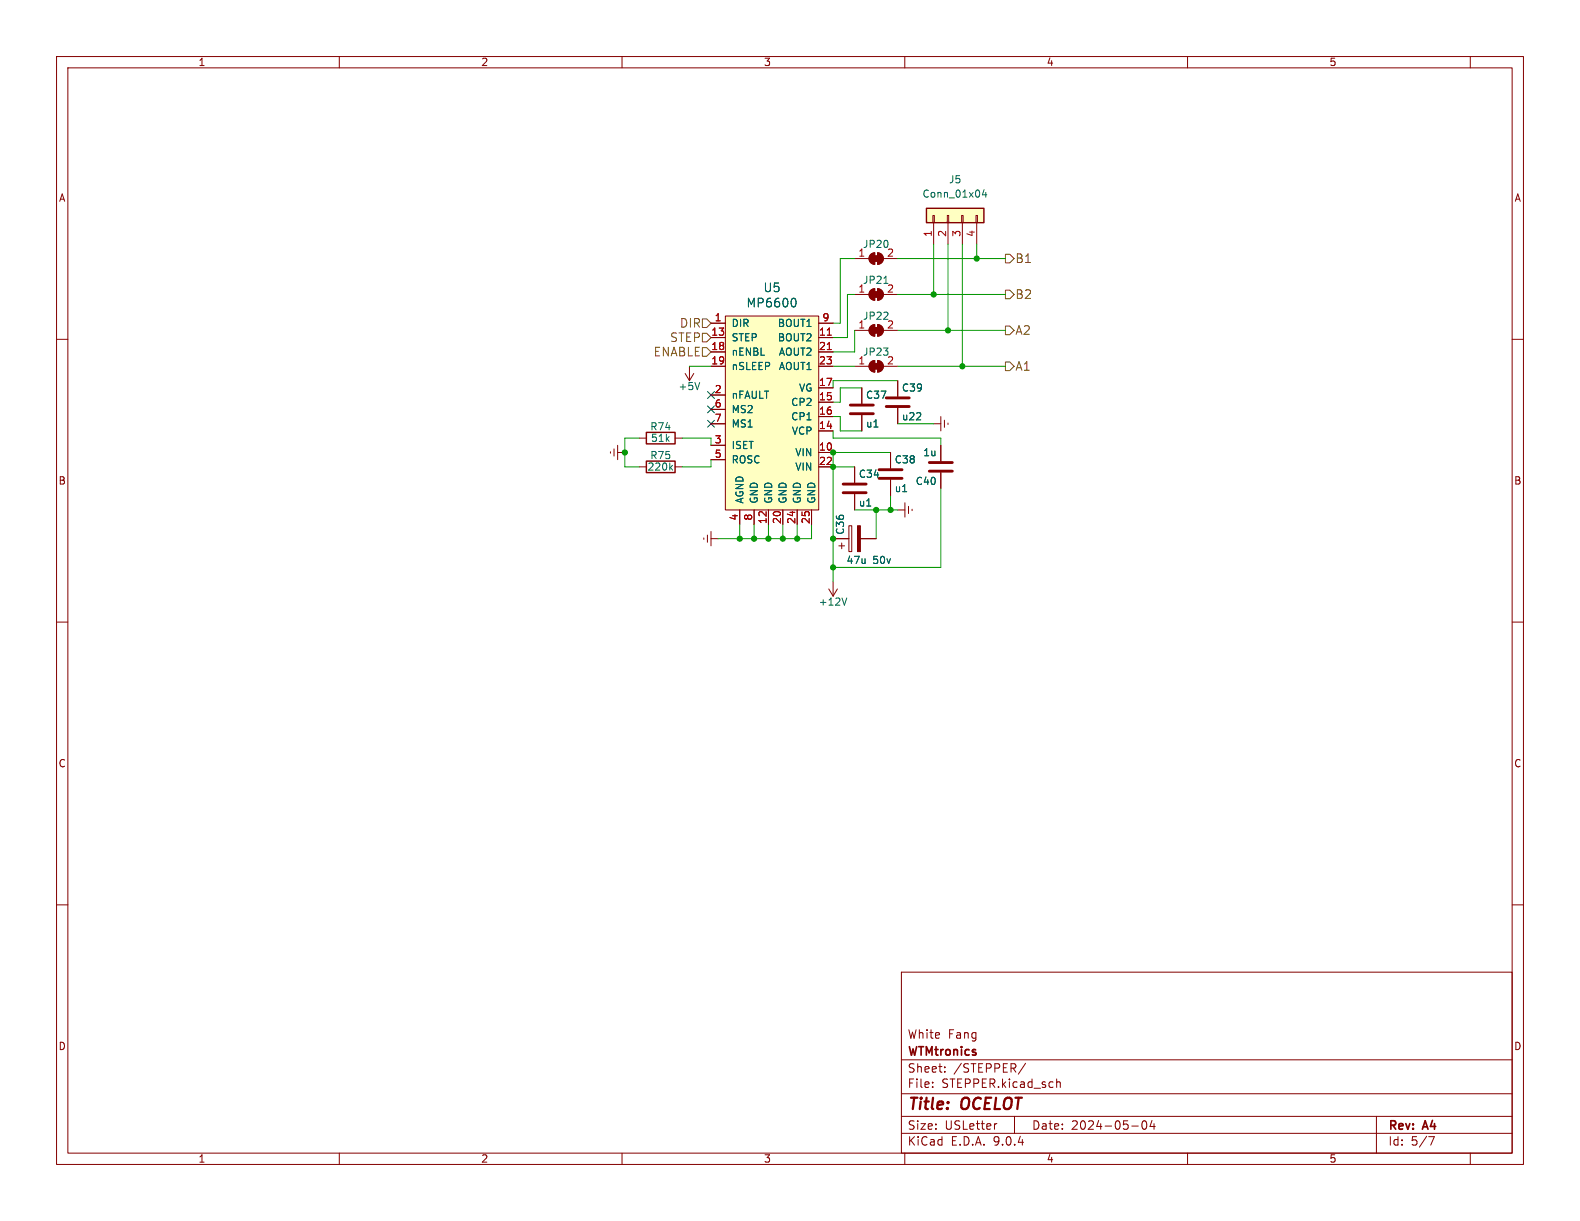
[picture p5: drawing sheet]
(kicad_sch
 (version 20250114)
 (generator "eeschema")
 (generator_version "9.0")
 (paper "USLetter")
 (title_block
  (title "OCELOT")
  (date "2024-05-04")
  (rev "A4")
  (company "WTMtronics")
  (comment 1 "White Fang"))
 (lib_symbols
  (symbol "Connector_Generic:Conn_01x04"
   (pin_names
    (offset 1.016) (hide yes)) (exclude_from_sim no) (in_bom yes) (on_board yes)
   (property "Reference" "J" (at 0 5.08 0) (effects (font (size 1.27 1.27))))
   (property "Value" "Conn_01x04" (at 0 -7.62 0) (effects (font (size 1.27 1.27))))
   (property "Footprint" "" (at 0 0 0) (effects (font (size 1.27 1.27)) (hide yes)))
   (property "Datasheet" "~" (at 0 0 0) (effects (font (size 1.27 1.27)) (hide yes)))
   (property "Description" "Generic connector, single row, 01x04, script generated (kicad-library-utils/schlib/autogen/connector/)" (at 0 0 0) (effects (font (size 1.27 1.27)) (hide yes)))
   (symbol "Conn_01x04_1_1"
    (rectangle (start -1.27 3.81) (end 1.27 -6.35) (stroke (width 0.254) (type default)) (fill (type background)))
    (rectangle (start -1.27 2.667) (end 0 2.413) (stroke (width 0.1524) (type default)) (fill (type none)))
    (rectangle (start -1.27 0.127) (end 0 -0.127) (stroke (width 0.1524) (type default)) (fill (type none)))
    (rectangle (start -1.27 -2.413) (end 0 -2.667) (stroke (width 0.1524) (type default)) (fill (type none)))
    (rectangle (start -1.27 -4.953) (end 0 -5.207) (stroke (width 0.1524) (type default)) (fill (type none)))
    (pin passive line (at -5.08 2.54 0) (length 3.81) (name "Pin_1" (effects (font (size 1.27 1.27)))) (number "1" (effects (font (size 1.27 1.27)))))
    (pin passive line (at -5.08 0 0) (length 3.81) (name "Pin_2" (effects (font (size 1.27 1.27)))) (number "2" (effects (font (size 1.27 1.27)))))
    (pin passive line (at -5.08 -2.54 0) (length 3.81) (name "Pin_3" (effects (font (size 1.27 1.27)))) (number "3" (effects (font (size 1.27 1.27)))))
    (pin passive line (at -5.08 -5.08 0) (length 3.81) (name "Pin_4" (effects (font (size 1.27 1.27)))) (number "4" (effects (font (size 1.27 1.27))))))
   (embedded_fonts no))
  (symbol "Device:C"
   (pin_numbers (hide yes))
   (pin_names
    (offset 0.254)) (exclude_from_sim no) (in_bom yes) (on_board yes)
   (property "Reference" "C" (at 0.635 2.54 0) (effects (font (size 1.27 1.27)) (justify left)))
   (property "Value" "C" (at 0.635 -2.54 0) (effects (font (size 1.27 1.27)) (justify left)))
   (property "Footprint" "" (at 0.9652 -3.81 0) (effects (font (size 1.27 1.27)) (hide yes)))
   (property "Datasheet" "~" (at 0 0 0) (effects (font (size 1.27 1.27)) (hide yes)))
   (property "Description" "Unpolarized capacitor" (at 0 0 0) (effects (font (size 1.27 1.27)) (hide yes)))
   (symbol "C_0_1"
    (polyline (pts (xy -2.032 0.762) (xy 2.032 0.762)) (stroke (width 0.508) (type default)) (fill (type none)))
    (polyline (pts (xy -2.032 -0.762) (xy 2.032 -0.762)) (stroke (width 0.508) (type default)) (fill (type none))))
   (symbol "C_1_1"
    (pin passive line (at 0 3.81 270) (length 2.794) (name "~" (effects (font (size 1.27 1.27)))) (number "1" (effects (font (size 1.27 1.27)))))
    (pin passive line (at 0 -3.81 90) (length 2.794) (name "~" (effects (font (size 1.27 1.27)))) (number "2" (effects (font (size 1.27 1.27))))))
   (embedded_fonts no))
  (symbol "Device:CP"
   (pin_numbers (hide yes))
   (pin_names
    (offset 0.254)) (exclude_from_sim no) (in_bom yes) (on_board yes)
   (property "Reference" "C" (at 0.635 2.54 0) (effects (font (size 1.27 1.27)) (justify left)))
   (property "Value" "Device_CP" (at 0.635 -2.54 0) (effects (font (size 1.27 1.27)) (justify left)))
   (property "Footprint" "" (at 0.9652 -3.81 0) (effects (font (size 1.27 1.27)) (hide yes)))
   (property "Datasheet" "" (at 0 0 0) (effects (font (size 1.27 1.27)) (hide yes)))
   (property "Description" "" (at 0 0 0) (effects (font (size 1.27 1.27)) (hide yes)))
   (symbol "CP_0_1"
    (rectangle (start -2.286 0.508) (end 2.286 1.016) (stroke (width 0) (type default)) (fill (type none)))
    (polyline (pts (xy -1.778 2.286) (xy -0.762 2.286)) (stroke (width 0) (type default)) (fill (type none)))
    (polyline (pts (xy -1.27 2.794) (xy -1.27 1.778)) (stroke (width 0) (type default)) (fill (type none)))
    (rectangle (start 2.286 -0.508) (end -2.286 -1.016) (stroke (width 0) (type default)) (fill (type outline))))
   (symbol "CP_1_1"
    (pin passive line (at 0 3.81 270) (length 2.794) (name "~" (effects (font (size 1.27 1.27)))) (number "1" (effects (font (size 1.27 1.27)))))
    (pin passive line (at 0 -3.81 90) (length 2.794) (name "~" (effects (font (size 1.27 1.27)))) (number "2" (effects (font (size 1.27 1.27))))))
   (embedded_fonts no))
  (symbol "Device:R"
   (pin_numbers (hide yes))
   (pin_names
    (offset 0)) (exclude_from_sim no) (in_bom yes) (on_board yes)
   (property "Reference" "R" (at 2.032 0 90) (effects (font (size 1.27 1.27))))
   (property "Value" "R" (at 0 0 90) (effects (font (size 1.27 1.27))))
   (property "Footprint" "" (at -1.778 0 90) (effects (font (size 1.27 1.27)) (hide yes)))
   (property "Datasheet" "~" (at 0 0 0) (effects (font (size 1.27 1.27)) (hide yes)))
   (property "Description" "Resistor" (at 0 0 0) (effects (font (size 1.27 1.27)) (hide yes)))
   (symbol "R_0_1"
    (rectangle (start -1.016 -2.54) (end 1.016 2.54) (stroke (width 0.254) (type default)) (fill (type none))))
   (symbol "R_1_1"
    (pin passive line (at 0 3.81 270) (length 1.27) (name "~" (effects (font (size 1.27 1.27)))) (number "1" (effects (font (size 1.27 1.27)))))
    (pin passive line (at 0 -3.81 90) (length 1.27) (name "~" (effects (font (size 1.27 1.27)))) (number "2" (effects (font (size 1.27 1.27))))))
   (embedded_fonts no))
  (symbol "IC_Automotive:MP6600"
   (pin_names
    (offset 1.016)) (exclude_from_sim no) (in_bom yes) (on_board yes)
   (property "Reference" "U" (at 5.08 7.62 0) (effects (font (size 1.524 1.524))))
   (property "Value" "IC_Automotive_MP6600" (at -2.54 7.62 0) (effects (font (size 1.524 1.524))))
   (property "Footprint" "Package_DFN_QFN:QFN-24-1EP_4x4mm_P0.5mm_EP2.7x2.7mm_ThermalVias" (at 5.08 7.62 0) (effects (font (size 1.524 1.524)) (hide yes)))
   (property "Datasheet" "" (at 5.08 7.62 0) (effects (font (size 1.524 1.524)) (hide yes)))
   (property "Description" "" (at 0 0 0) (effects (font (size 1.27 1.27)) (hide yes)))
   (symbol "MP6600_0_1"
    (rectangle (start -7.62 6.35) (end 8.89 -27.94) (stroke (width 0) (type default)) (fill (type background))))
   (symbol "MP6600_1_1"
    (pin input line (at -10.16 5.08 0) (length 2.54) (name "DIR" (effects (font (size 1.27 1.27)))) (number "1" (effects (font (size 1.27 1.27)))))
    (pin input line (at -10.16 2.54 0) (length 2.54) (name "STEP" (effects (font (size 1.27 1.27)))) (number "13" (effects (font (size 1.27 1.27)))))
    (pin input line (at -10.16 0 0) (length 2.54) (name "nENBL" (effects (font (size 1.27 1.27)))) (number "18" (effects (font (size 1.27 1.27)))))
    (pin input line (at -10.16 -2.54 0) (length 2.54) (name "nSLEEP" (effects (font (size 1.27 1.27)))) (number "19" (effects (font (size 1.27 1.27)))))
    (pin output line (at -10.16 -7.62 0) (length 2.54) (name "nFAULT" (effects (font (size 1.27 1.27)))) (number "2" (effects (font (size 1.27 1.27)))))
    (pin input line (at -10.16 -10.16 0) (length 2.54) (name "MS2" (effects (font (size 1.27 1.27)))) (number "6" (effects (font (size 1.27 1.27)))))
    (pin input line (at -10.16 -12.7 0) (length 2.54) (name "MS1" (effects (font (size 1.27 1.27)))) (number "7" (effects (font (size 1.27 1.27)))))
    (pin input line (at -10.16 -16.51 0) (length 2.54) (name "ISET" (effects (font (size 1.27 1.27)))) (number "3" (effects (font (size 1.27 1.27)))))
    (pin input line (at -10.16 -19.05 0) (length 2.54) (name "ROSC" (effects (font (size 1.27 1.27)))) (number "5" (effects (font (size 1.27 1.27)))))
    (pin power_in line (at -5.08 -30.48 90) (length 2.54) (name "AGND" (effects (font (size 1.27 1.27)))) (number "4" (effects (font (size 1.27 1.27)))))
    (pin power_in line (at -2.54 -30.48 90) (length 2.54) (name "GND" (effects (font (size 1.27 1.27)))) (number "8" (effects (font (size 1.27 1.27)))))
    (pin power_in line (at 0 -30.48 90) (length 2.54) (name "GND" (effects (font (size 1.27 1.27)))) (number "12" (effects (font (size 1.27 1.27)))))
    (pin power_in line (at 2.54 -30.48 90) (length 2.54) (name "GND" (effects (font (size 1.27 1.27)))) (number "20" (effects (font (size 1.27 1.27)))))
    (pin power_in line (at 5.08 -30.48 90) (length 2.54) (name "GND" (effects (font (size 1.27 1.27)))) (number "24" (effects (font (size 1.27 1.27)))))
    (pin power_in line (at 7.62 -30.48 90) (length 2.54) (name "GND" (effects (font (size 1.27 1.27)))) (number "25" (effects (font (size 1.27 1.27)))))
    (pin output line (at 11.43 5.08 180) (length 2.54) (name "BOUT1" (effects (font (size 1.27 1.27)))) (number "9" (effects (font (size 1.27 1.27)))))
    (pin output line (at 11.43 2.54 180) (length 2.54) (name "BOUT2" (effects (font (size 1.27 1.27)))) (number "11" (effects (font (size 1.27 1.27)))))
    (pin output line (at 11.43 0 180) (length 2.54) (name "AOUT2" (effects (font (size 1.27 1.27)))) (number "21" (effects (font (size 1.27 1.27)))))
    (pin output line (at 11.43 -2.54 180) (length 2.54) (name "AOUT1" (effects (font (size 1.27 1.27)))) (number "23" (effects (font (size 1.27 1.27)))))
    (pin passive line (at 11.43 -6.35 180) (length 2.54) (name "VG" (effects (font (size 1.27 1.27)))) (number "17" (effects (font (size 1.27 1.27)))))
    (pin passive line (at 11.43 -8.89 180) (length 2.54) (name "CP2" (effects (font (size 1.27 1.27)))) (number "15" (effects (font (size 1.27 1.27)))))
    (pin passive line (at 11.43 -11.43 180) (length 2.54) (name "CP1" (effects (font (size 1.27 1.27)))) (number "16" (effects (font (size 1.27 1.27)))))
    (pin passive line (at 11.43 -13.97 180) (length 2.54) (name "VCP" (effects (font (size 1.27 1.27)))) (number "14" (effects (font (size 1.27 1.27)))))
    (pin power_in line (at 11.43 -17.78 180) (length 2.54) (name "VIN" (effects (font (size 1.27 1.27)))) (number "10" (effects (font (size 1.27 1.27)))))
    (pin power_in line (at 11.43 -20.32 180) (length 2.54) (name "VIN" (effects (font (size 1.27 1.27)))) (number "22" (effects (font (size 1.27 1.27))))))
   (embedded_fonts no))
  (symbol "Jumper:SolderJumper_2_Bridged"
   (pin_names
    (offset 0) (hide yes)) (exclude_from_sim no) (in_bom yes) (on_board yes)
   (property "Reference" "JP" (at 0 2.032 0) (effects (font (size 1.27 1.27))))
   (property "Value" "SolderJumper_2_Bridged" (at 0 -2.54 0) (effects (font (size 1.27 1.27))))
   (property "Footprint" "" (at 0 0 0) (effects (font (size 1.27 1.27)) (hide yes)))
   (property "Datasheet" "~" (at 0 0 0) (effects (font (size 1.27 1.27)) (hide yes)))
   (property "Description" "Solder Jumper, 2-pole, closed/bridged" (at 0 0 0) (effects (font (size 1.27 1.27)) (hide yes)))
   (symbol "SolderJumper_2_Bridged_0_1"
    (rectangle (start -0.508 0.508) (end 0.508 -0.508) (stroke (width 0) (type default)) (fill (type outline)))
    (polyline (pts (xy -0.254 1.016) (xy -0.254 -1.016)) (stroke (width 0) (type default)) (fill (type none)))
    (arc (start -0.254 -1.016) (mid -1.2655 0) (end -0.254 1.016) (stroke (width 0) (type default)) (fill (type none)))
    (arc (start -0.254 -1.016) (mid -1.2655 0) (end -0.254 1.016) (stroke (width 0) (type default)) (fill (type outline)))
    (arc (start 0.254 1.016) (mid 1.2655 0) (end 0.254 -1.016) (stroke (width 0) (type default)) (fill (type none)))
    (arc (start 0.254 1.016) (mid 1.2655 0) (end 0.254 -1.016) (stroke (width 0) (type default)) (fill (type outline)))
    (polyline (pts (xy 0.254 1.016) (xy 0.254 -1.016)) (stroke (width 0) (type default)) (fill (type none))))
   (symbol "SolderJumper_2_Bridged_1_1"
    (pin passive line (at -3.81 0 0) (length 2.54) (name "A" (effects (font (size 1.27 1.27)))) (number "1" (effects (font (size 1.27 1.27)))))
    (pin passive line (at 3.81 0 180) (length 2.54) (name "B" (effects (font (size 1.27 1.27)))) (number "2" (effects (font (size 1.27 1.27))))))
   (embedded_fonts no))
  (symbol "power:+12V"
   (power)
   (pin_names
    (offset 0)) (exclude_from_sim no) (in_bom yes) (on_board yes)
   (property "Reference" "#PWR" (at 0 -3.81 0) (effects (font (size 1.27 1.27)) (hide yes)))
   (property "Value" "+12V" (at 0 3.556 0) (effects (font (size 1.27 1.27))))
   (property "Footprint" "" (at 0 0 0) (effects (font (size 1.27 1.27)) (hide yes)))
   (property "Datasheet" "" (at 0 0 0) (effects (font (size 1.27 1.27)) (hide yes)))
   (property "Description" "Power symbol creates a global label with name \"+12V\"" (at 0 0 0) (effects (font (size 1.27 1.27)) (hide yes)))
   (symbol "+12V_0_1"
    (polyline (pts (xy -0.762 1.27) (xy 0 2.54)) (stroke (width 0) (type default)) (fill (type none)))
    (polyline (pts (xy 0 2.54) (xy 0.762 1.27)) (stroke (width 0) (type default)) (fill (type none)))
    (polyline (pts (xy 0 0) (xy 0 2.54)) (stroke (width 0) (type default)) (fill (type none))))
   (symbol "+12V_1_1"
    (pin power_in line (at 0 0 90) (length 0) (hide yes) (name "+12V" (effects (font (size 1.27 1.27)))) (number "1" (effects (font (size 1.27 1.27))))))
   (embedded_fonts no))
  (symbol "power:+5V"
   (power)
   (pin_names
    (offset 0)) (exclude_from_sim no) (in_bom yes) (on_board yes)
   (property "Reference" "#PWR" (at 0 -3.81 0) (effects (font (size 1.27 1.27)) (hide yes)))
   (property "Value" "+5V" (at 0 3.556 0) (effects (font (size 1.27 1.27))))
   (property "Footprint" "" (at 0 0 0) (effects (font (size 1.27 1.27)) (hide yes)))
   (property "Datasheet" "" (at 0 0 0) (effects (font (size 1.27 1.27)) (hide yes)))
   (property "Description" "Power symbol creates a global label with name \"+5V\"" (at 0 0 0) (effects (font (size 1.27 1.27)) (hide yes)))
   (symbol "+5V_0_1"
    (polyline (pts (xy -0.762 1.27) (xy 0 2.54)) (stroke (width 0) (type default)) (fill (type none)))
    (polyline (pts (xy 0 2.54) (xy 0.762 1.27)) (stroke (width 0) (type default)) (fill (type none)))
    (polyline (pts (xy 0 0) (xy 0 2.54)) (stroke (width 0) (type default)) (fill (type none))))
   (symbol "+5V_1_1"
    (pin power_in line (at 0 0 90) (length 0) (hide yes) (name "+5V" (effects (font (size 1.27 1.27)))) (number "1" (effects (font (size 1.27 1.27))))))
   (embedded_fonts no))
  (symbol "power:Earth"
   (power)
   (pin_names
    (offset 0)) (exclude_from_sim no) (in_bom yes) (on_board yes)
   (property "Reference" "#PWR" (at 0 -6.35 0) (effects (font (size 1.27 1.27)) (hide yes)))
   (property "Value" "Earth" (at 0 -3.81 0) (effects (font (size 1.27 1.27)) (hide yes)))
   (property "Footprint" "" (at 0 0 0) (effects (font (size 1.27 1.27)) (hide yes)))
   (property "Datasheet" "~" (at 0 0 0) (effects (font (size 1.27 1.27)) (hide yes)))
   (property "Description" "Power symbol creates a global label with name \"Earth\"" (at 0 0 0) (effects (font (size 1.27 1.27)) (hide yes)))
   (symbol "Earth_0_1"
    (polyline (pts (xy -0.635 -1.905) (xy 0.635 -1.905)) (stroke (width 0) (type default)) (fill (type none)))
    (polyline (pts (xy -0.127 -2.54) (xy 0.127 -2.54)) (stroke (width 0) (type default)) (fill (type none)))
    (polyline (pts (xy 0 -1.27) (xy 0 0)) (stroke (width 0) (type default)) (fill (type none)))
    (polyline (pts (xy 1.27 -1.27) (xy -1.27 -1.27)) (stroke (width 0) (type default)) (fill (type none))))
   (symbol "Earth_1_1"
    (pin power_in line (at 0 0 270) (length 0) (hide yes) (name "Earth" (effects (font (size 1.27 1.27)))) (number "1" (effects (font (size 1.27 1.27))))))
   (embedded_fonts no)))
 (junction
  (at 147.32 80.01)
  (diameter 0)
  (color 0 0 0 0))
 (junction
  (at 135.89 95.25)
  (diameter 0)
  (color 0 0 0 0))
 (junction
  (at 147.32 82.55)
  (diameter 0)
  (color 0 0 0 0))
 (junction
  (at 167.64 58.42)
  (diameter 0)
  (color 0 0 0 0))
 (junction
  (at 110.49 80.01)
  (diameter 0)
  (color 0 0 0 0))
 (junction
  (at 154.94 90.17)
  (diameter 0)
  (color 0 0 0 0))
 (junction
  (at 133.35 95.25)
  (diameter 0)
  (color 0 0 0 0))
 (junction
  (at 140.97 95.25)
  (diameter 0)
  (color 0 0 0 0))
 (junction
  (at 165.1 52.07)
  (diameter 0)
  (color 0 0 0 0))
 (junction
  (at 157.48 90.17)
  (diameter 0)
  (color 0 0 0 0))
 (junction
  (at 147.32 95.25)
  (diameter 0)
  (color 0 0 0 0))
 (junction
  (at 130.81 95.25)
  (diameter 0)
  (color 0 0 0 0))
 (junction
  (at 147.32 100.33)
  (diameter 0)
  (color 0 0 0 0))
 (junction
  (at 170.18 64.77)
  (diameter 0)
  (color 0 0 0 0))
 (junction
  (at 172.72 45.72)
  (diameter 0)
  (color 0 0 0 0))
 (junction
  (at 138.43 95.25)
  (diameter 0)
  (color 0 0 0 0))
 (no_connect
  (at 125.73 69.85))
 (no_connect
  (at 125.73 72.39))
 (no_connect
  (at 125.73 74.93))
 (wire
  (pts (xy 172.72 45.72) (xy 177.8 45.72))
  (stroke (width 0) (type default)))
 (wire
  (pts (xy 127 95.25) (xy 130.81 95.25))
  (stroke (width 0) (type default)))
 (wire
  (pts (xy 135.89 95.25) (xy 138.43 95.25))
  (stroke (width 0) (type default)))
 (wire
  (pts (xy 138.43 95.25) (xy 140.97 95.25))
  (stroke (width 0) (type default)))
 (wire
  (pts (xy 130.81 92.71) (xy 130.81 95.25))
  (stroke (width 0) (type default)))
 (wire
  (pts (xy 172.72 43.18) (xy 172.72 45.72))
  (stroke (width 0) (type default)))
 (wire
  (pts (xy 167.64 43.18) (xy 167.64 58.42))
  (stroke (width 0) (type default)))
 (wire
  (pts (xy 110.49 80.01) (xy 110.49 82.55))
  (stroke (width 0) (type default)))
 (wire
  (pts (xy 149.86 59.69) (xy 149.86 52.07))
  (stroke (width 0) (type default)))
 (wire
  (pts (xy 158.75 45.72) (xy 172.72 45.72))
  (stroke (width 0) (type default)))
 (wire
  (pts (xy 147.32 95.25) (xy 147.32 100.33))
  (stroke (width 0) (type default)))
 (wire
  (pts (xy 148.59 73.66) (xy 148.59 76.2))
  (stroke (width 0) (type default)))
 (wire
  (pts (xy 147.32 73.66) (xy 148.59 73.66))
  (stroke (width 0) (type default)))
 (wire
  (pts (xy 147.32 100.33) (xy 147.32 102.87))
  (stroke (width 0) (type default)))
 (wire
  (pts (xy 158.75 52.07) (xy 165.1 52.07))
  (stroke (width 0) (type default)))
 (wire
  (pts (xy 148.59 76.2) (xy 152.4 76.2))
  (stroke (width 0) (type default)))
 (wire
  (pts (xy 130.81 95.25) (xy 133.35 95.25))
  (stroke (width 0) (type default)))
 (wire
  (pts (xy 148.59 68.58) (xy 152.4 68.58))
  (stroke (width 0) (type default)))
 (wire
  (pts (xy 147.32 82.55) (xy 147.32 80.01))
  (stroke (width 0) (type default)))
 (wire
  (pts (xy 148.59 57.15) (xy 148.59 45.72))
  (stroke (width 0) (type default)))
 (wire
  (pts (xy 170.18 64.77) (xy 177.8 64.77))
  (stroke (width 0) (type default)))
 (wire
  (pts (xy 120.65 77.47) (xy 125.73 77.47))
  (stroke (width 0) (type default)))
 (wire
  (pts (xy 147.32 57.15) (xy 148.59 57.15))
  (stroke (width 0) (type default)))
 (wire
  (pts (xy 151.13 62.23) (xy 151.13 58.42))
  (stroke (width 0) (type default)))
 (wire
  (pts (xy 166.37 100.33) (xy 147.32 100.33))
  (stroke (width 0) (type default)))
 (wire
  (pts (xy 148.59 71.12) (xy 148.59 68.58))
  (stroke (width 0) (type default)))
 (wire
  (pts (xy 147.32 77.47) (xy 166.37 77.47))
  (stroke (width 0) (type default)))
 (wire
  (pts (xy 125.73 81.28) (xy 125.73 82.55))
  (stroke (width 0) (type default)))
 (wire
  (pts (xy 110.49 77.47) (xy 113.03 77.47))
  (stroke (width 0) (type default)))
 (wire
  (pts (xy 147.32 67.31) (xy 158.75 67.31))
  (stroke (width 0) (type default)))
 (wire
  (pts (xy 140.97 92.71) (xy 140.97 95.25))
  (stroke (width 0) (type default)))
 (wire
  (pts (xy 151.13 82.55) (xy 147.32 82.55))
  (stroke (width 0) (type default)))
 (wire
  (pts (xy 110.49 80.01) (xy 110.49 77.47))
  (stroke (width 0) (type default)))
 (wire
  (pts (xy 121.92 64.77) (xy 125.73 64.77))
  (stroke (width 0) (type default)))
 (wire
  (pts (xy 157.48 87.63) (xy 157.48 90.17))
  (stroke (width 0) (type default)))
 (wire
  (pts (xy 147.32 76.2) (xy 147.32 77.47))
  (stroke (width 0) (type default)))
 (wire
  (pts (xy 147.32 68.58) (xy 147.32 67.31))
  (stroke (width 0) (type default)))
 (wire
  (pts (xy 167.64 58.42) (xy 177.8 58.42))
  (stroke (width 0) (type default)))
 (wire
  (pts (xy 154.94 90.17) (xy 154.94 95.25))
  (stroke (width 0) (type default)))
 (wire
  (pts (xy 154.94 90.17) (xy 157.48 90.17))
  (stroke (width 0) (type default)))
 (wire
  (pts (xy 125.73 77.47) (xy 125.73 78.74))
  (stroke (width 0) (type default)))
 (wire
  (pts (xy 110.49 82.55) (xy 113.03 82.55))
  (stroke (width 0) (type default)))
 (wire
  (pts (xy 158.75 58.42) (xy 167.64 58.42))
  (stroke (width 0) (type default)))
 (wire
  (pts (xy 170.18 43.18) (xy 170.18 64.77))
  (stroke (width 0) (type default)))
 (wire
  (pts (xy 140.97 95.25) (xy 143.51 95.25))
  (stroke (width 0) (type default)))
 (wire
  (pts (xy 157.48 90.17) (xy 158.75 90.17))
  (stroke (width 0) (type default)))
 (wire
  (pts (xy 135.89 92.71) (xy 135.89 95.25))
  (stroke (width 0) (type default)))
 (wire
  (pts (xy 158.75 64.77) (xy 170.18 64.77))
  (stroke (width 0) (type default)))
 (wire
  (pts (xy 165.1 43.18) (xy 165.1 52.07))
  (stroke (width 0) (type default)))
 (wire
  (pts (xy 147.32 71.12) (xy 148.59 71.12))
  (stroke (width 0) (type default)))
 (wire
  (pts (xy 148.59 45.72) (xy 151.13 45.72))
  (stroke (width 0) (type default)))
 (wire
  (pts (xy 165.1 74.93) (xy 158.75 74.93))
  (stroke (width 0) (type default)))
 (wire
  (pts (xy 147.32 59.69) (xy 149.86 59.69))
  (stroke (width 0) (type default)))
 (wire
  (pts (xy 147.32 64.77) (xy 151.13 64.77))
  (stroke (width 0) (type default)))
 (wire
  (pts (xy 147.32 62.23) (xy 151.13 62.23))
  (stroke (width 0) (type default)))
 (wire
  (pts (xy 133.35 92.71) (xy 133.35 95.25))
  (stroke (width 0) (type default)))
 (wire
  (pts (xy 147.32 82.55) (xy 147.32 95.25))
  (stroke (width 0) (type default)))
 (wire
  (pts (xy 166.37 86.36) (xy 166.37 100.33))
  (stroke (width 0) (type default)))
 (wire
  (pts (xy 151.13 90.17) (xy 154.94 90.17))
  (stroke (width 0) (type default)))
 (wire
  (pts (xy 125.73 82.55) (xy 120.65 82.55))
  (stroke (width 0) (type default)))
 (wire
  (pts (xy 147.32 80.01) (xy 157.48 80.01))
  (stroke (width 0) (type default)))
 (wire
  (pts (xy 133.35 95.25) (xy 135.89 95.25))
  (stroke (width 0) (type default)))
 (wire
  (pts (xy 166.37 77.47) (xy 166.37 78.74))
  (stroke (width 0) (type default)))
 (wire
  (pts (xy 143.51 95.25) (xy 143.51 92.71))
  (stroke (width 0) (type default)))
 (wire
  (pts (xy 165.1 52.07) (xy 177.8 52.07))
  (stroke (width 0) (type default)))
 (wire
  (pts (xy 149.86 52.07) (xy 151.13 52.07))
  (stroke (width 0) (type default)))
 (wire
  (pts (xy 138.43 92.71) (xy 138.43 95.25))
  (stroke (width 0) (type default)))
 (hierarchical_label "DIR"
  (shape input)
  (at 125.73 57.15 180)
  (effects (font (size 1.524 1.524)) (justify right)))
 (hierarchical_label "ENABLE"
  (shape input)
  (at 125.73 62.23 180)
  (effects (font (size 1.524 1.524)) (justify right)))
 (hierarchical_label "STEP"
  (shape input)
  (at 125.73 59.69 180)
  (effects (font (size 1.524 1.524)) (justify right)))
 (hierarchical_label "B2"
  (shape output)
  (at 177.8 52.07 0)
  (effects (font (size 1.524 1.524)) (justify left)))
 (hierarchical_label "B1"
  (shape output)
  (at 177.8 45.72 0)
  (effects (font (size 1.524 1.524)) (justify left)))
 (hierarchical_label "A1"
  (shape output)
  (at 177.8 64.77 0)
  (effects (font (size 1.524 1.524)) (justify left)))
 (hierarchical_label "A2"
  (shape output)
  (at 177.8 58.42 0)
  (effects (font (size 1.524 1.524)) (justify left)))
 (symbol
  (lib_id "IC_Automotive:MP6600")
  (at 135.89 62.23 0)
  (unit 1)
  (exclude_from_sim no)
  (in_bom yes)
  (on_board yes)
  (dnp no)
  (property "Reference" "U5" (at 136.525 50.8762 0) (effects (font (size 1.524 1.524))))
  (property "Value" "MP6600" (at 136.525 53.5686 0) (effects (font (size 1.524 1.524))))
  (property "Footprint" "Package_DFN_QFN:QFN-24-1EP_4x4mm_P0.5mm_EP2.7x2.7mm_ThermalVias" (at 140.97 54.61 0) (effects (font (size 1.524 1.524)) (hide yes)))
  (property "Datasheet" "https://www.monolithicpower.com/en/documentview/productdocument/index/version/2/document_type/Datasheet/lang/en/sku/MP6600/" (at 140.97 54.61 0) (effects (font (size 1.524 1.524)) (hide yes)))
  (property "Description" "" (at 135.89 62.23 0) (effects (font (size 1.27 1.27)) (hide yes)))
  (property "MPN" "MP6600GR-Z" (at 135.89 62.23 0) (effects (font (size 1.27 1.27)) (hide yes)))
  (pin "1")
  (pin "10")
  (pin "11")
  (pin "12")
  (pin "13")
  (pin "14")
  (pin "15")
  (pin "16")
  (pin "17")
  (pin "18")
  (pin "19")
  (pin "2")
  (pin "20")
  (pin "21")
  (pin "22")
  (pin "23")
  (pin "24")
  (pin "25")
  (pin "3")
  (pin "4")
  (pin "5")
  (pin "6")
  (pin "7")
  (pin "8")
  (pin "9"))
 (symbol
  (lib_id "Device:C")
  (at 152.4 72.39 0)
  (unit 1)
  (exclude_from_sim no)
  (in_bom yes)
  (on_board yes)
  (dnp no)
  (property "Reference" "C37" (at 153.035 69.85 0) (effects (font (size 1.27 1.27)) (justify left)))
  (property "Value" "u1" (at 153.035 74.93 0) (effects (font (size 1.27 1.27)) (justify left)))
  (property "Footprint" "Capacitor_SMD:C_0603_1608Metric" (at 153.3652 76.2 0) (effects (font (size 1.27 1.27)) (hide yes)))
  (property "Datasheet" "" (at 152.4 72.39 0) (effects (font (size 1.27 1.27))))
  (property "Description" "" (at 152.4 72.39 0) (effects (font (size 1.27 1.27)) (hide yes)))
  (property "MPN" "CL10B104KB8NNNC" (at 152.4 72.39 0) (effects (font (size 1.27 1.27)) (hide yes)))
  (pin "1")
  (pin "2"))
 (symbol
  (lib_id "Device:C")
  (at 166.37 82.55 180)
  (unit 1)
  (exclude_from_sim no)
  (in_bom yes)
  (on_board yes)
  (dnp no)
  (property "Reference" "C40" (at 165.735 85.09 0) (effects (font (size 1.27 1.27)) (justify left)))
  (property "Value" "1u" (at 165.735 80.01 0) (effects (font (size 1.27 1.27)) (justify left)))
  (property "Footprint" "Capacitor_SMD:C_0603_1608Metric" (at 165.4048 78.74 0) (effects (font (size 1.27 1.27)) (hide yes)))
  (property "Datasheet" "" (at 166.37 82.55 0) (effects (font (size 1.27 1.27))))
  (property "Description" "" (at 166.37 82.55 0) (effects (font (size 1.27 1.27)) (hide yes)))
  (property "MPN" "TMK107B7105KA-T" (at 166.37 82.55 0) (effects (font (size 1.27 1.27)) (hide yes)))
  (pin "1")
  (pin "2"))
 (symbol
  (lib_id "Device:C")
  (at 158.75 71.12 0)
  (unit 1)
  (exclude_from_sim no)
  (in_bom yes)
  (on_board yes)
  (dnp no)
  (property "Reference" "C39" (at 159.385 68.58 0) (effects (font (size 1.27 1.27)) (justify left)))
  (property "Value" "u22" (at 159.385 73.66 0) (effects (font (size 1.27 1.27)) (justify left)))
  (property "Footprint" "Capacitor_SMD:C_0603_1608Metric" (at 159.7152 74.93 0) (effects (font (size 1.27 1.27)) (hide yes)))
  (property "Datasheet" "" (at 158.75 71.12 0) (effects (font (size 1.27 1.27))))
  (property "Description" "" (at 158.75 71.12 0) (effects (font (size 1.27 1.27)) (hide yes)))
  (property "MPN" "0603B224K500CT" (at 158.75 71.12 0) (effects (font (size 1.27 1.27)) (hide yes)))
  (pin "1")
  (pin "2"))
 (symbol
  (lib_id "Device:C")
  (at 151.13 86.36 0)
  (unit 1)
  (exclude_from_sim no)
  (in_bom yes)
  (on_board yes)
  (dnp no)
  (property "Reference" "C34" (at 151.765 83.82 0) (effects (font (size 1.27 1.27)) (justify left)))
  (property "Value" "u1" (at 151.765 88.9 0) (effects (font (size 1.27 1.27)) (justify left)))
  (property "Footprint" "Capacitor_SMD:C_0603_1608Metric" (at 152.0952 90.17 0) (effects (font (size 1.27 1.27)) (hide yes)))
  (property "Datasheet" "" (at 151.13 86.36 0) (effects (font (size 1.27 1.27))))
  (property "Description" "" (at 151.13 86.36 0) (effects (font (size 1.27 1.27)) (hide yes)))
  (property "MPN" "CL10B104KB8NNNC" (at 151.13 86.36 0) (effects (font (size 1.27 1.27)) (hide yes)))
  (pin "1")
  (pin "2"))
 (symbol
  (lib_id "Device:C")
  (at 157.48 83.82 0)
  (unit 1)
  (exclude_from_sim no)
  (in_bom yes)
  (on_board yes)
  (dnp no)
  (property "Reference" "C38" (at 158.115 81.28 0) (effects (font (size 1.27 1.27)) (justify left)))
  (property "Value" "u1" (at 158.115 86.36 0) (effects (font (size 1.27 1.27)) (justify left)))
  (property "Footprint" "Capacitor_SMD:C_0603_1608Metric" (at 158.4452 87.63 0) (effects (font (size 1.27 1.27)) (hide yes)))
  (property "Datasheet" "" (at 157.48 83.82 0) (effects (font (size 1.27 1.27))))
  (property "Description" "" (at 157.48 83.82 0) (effects (font (size 1.27 1.27)) (hide yes)))
  (property "MPN" "CL10B104KB8NNNC" (at 157.48 83.82 0) (effects (font (size 1.27 1.27)) (hide yes)))
  (pin "1")
  (pin "2"))
 (symbol
  (lib_id "power:Earth")
  (at 165.1 74.93 90)
  (unit 1)
  (exclude_from_sim no)
  (in_bom yes)
  (on_board yes)
  (dnp no)
  (property "Reference" "#PWR0112" (at 171.45 74.93 0) (effects (font (size 1.27 1.27)) (hide yes)))
  (property "Value" "Earth" (at 168.91 74.93 0) (effects (font (size 1.27 1.27)) (hide yes)))
  (property "Footprint" "" (at 165.1 74.93 0) (effects (font (size 1.27 1.27)) (hide yes)))
  (property "Datasheet" "" (at 165.1 74.93 0) (effects (font (size 1.27 1.27)) (hide yes)))
  (property "Description" "" (at 165.1 74.93 0) (effects (font (size 1.27 1.27)) (hide yes)))
  (pin "1"))
 (symbol
  (lib_id "power:+12V")
  (at 147.32 102.87 180)
  (unit 1)
  (exclude_from_sim no)
  (in_bom yes)
  (on_board yes)
  (dnp no)
  (property "Reference" "#PWR0110" (at 147.32 99.06 0) (effects (font (size 1.27 1.27)) (hide yes)))
  (property "Value" "+12V" (at 147.32 106.426 0) (effects (font (size 1.27 1.27))))
  (property "Footprint" "" (at 147.32 102.87 0) (effects (font (size 1.27 1.27)) (hide yes)))
  (property "Datasheet" "" (at 147.32 102.87 0) (effects (font (size 1.27 1.27)) (hide yes)))
  (property "Description" "" (at 147.32 102.87 0) (effects (font (size 1.27 1.27)) (hide yes)))
  (pin "1"))
 (symbol
  (lib_id "power:Earth")
  (at 158.75 90.17 90)
  (unit 1)
  (exclude_from_sim no)
  (in_bom yes)
  (on_board yes)
  (dnp no)
  (property "Reference" "#PWR0111" (at 165.1 90.17 0) (effects (font (size 1.27 1.27)) (hide yes)))
  (property "Value" "Earth" (at 162.56 90.17 0) (effects (font (size 1.27 1.27)) (hide yes)))
  (property "Footprint" "" (at 158.75 90.17 0) (effects (font (size 1.27 1.27)) (hide yes)))
  (property "Datasheet" "" (at 158.75 90.17 0) (effects (font (size 1.27 1.27)) (hide yes)))
  (property "Description" "" (at 158.75 90.17 0) (effects (font (size 1.27 1.27)) (hide yes)))
  (pin "1"))
 (symbol
  (lib_id "Device:CP")
  (at 151.13 95.25 90)
  (unit 1)
  (exclude_from_sim no)
  (in_bom yes)
  (on_board yes)
  (dnp no)
  (property "Reference" "C36" (at 148.59 92.71 0) (effects (font (size 1.27 1.27))))
  (property "Value" "47u 50v" (at 153.67 99.06 90) (effects (font (size 1.27 1.27))))
  (property "Footprint" "Capacitor_SMD:CP_Elec_6.3x5.4" (at 154.94 94.2848 0) (effects (font (size 1.27 1.27)) (hide yes)))
  (property "Datasheet" "https://datasheet.octopart.com/EEE-FT1H470AL-Panasonic-datasheet-147569663.pdf" (at 151.13 95.25 0) (effects (font (size 1.27 1.27)) (hide yes)))
  (property "Description" "" (at 151.13 95.25 0) (effects (font (size 1.27 1.27)) (hide yes)))
  (property "MPN" "UCM1H470MCL1GS" (at 151.13 95.25 90) (effects (font (size 1.27 1.27)) (hide yes)))
  (pin "1")
  (pin "2"))
 (symbol
  (lib_id "Device:R")
  (at 116.84 77.47 90)
  (unit 1)
  (exclude_from_sim no)
  (in_bom yes)
  (on_board yes)
  (dnp no)
  (property "Reference" "R74" (at 116.84 75.438 90) (effects (font (size 1.27 1.27))))
  (property "Value" "51k" (at 116.84 77.47 90) (effects (font (size 1.27 1.27))))
  (property "Footprint" "Resistor_SMD:R_0402_1005Metric" (at 116.84 79.248 90) (effects (font (size 1.27 1.27)) (hide yes)))
  (property "Datasheet" "" (at 116.84 77.47 0) (effects (font (size 1.27 1.27)) (hide yes)))
  (property "Description" "" (at 116.84 77.47 0) (effects (font (size 1.27 1.27)) (hide yes)))
  (property "MPN" "RC0402FR-0751KL" (at 116.84 77.47 0) (effects (font (size 1.27 1.27)) (hide yes)))
  (pin "1")
  (pin "2"))
 (symbol
  (lib_id "power:Earth")
  (at 110.49 80.01 270)
  (unit 1)
  (exclude_from_sim no)
  (in_bom yes)
  (on_board yes)
  (dnp no)
  (property "Reference" "#PWR0107" (at 104.14 80.01 0) (effects (font (size 1.27 1.27)) (hide yes)))
  (property "Value" "Earth" (at 106.68 80.01 0) (effects (font (size 1.27 1.27)) (hide yes)))
  (property "Footprint" "" (at 110.49 80.01 0) (effects (font (size 1.27 1.27)) (hide yes)))
  (property "Datasheet" "" (at 110.49 80.01 0) (effects (font (size 1.27 1.27)) (hide yes)))
  (property "Description" "" (at 110.49 80.01 0) (effects (font (size 1.27 1.27)) (hide yes)))
  (pin "1"))
 (symbol
  (lib_id "Device:R")
  (at 116.84 82.55 90)
  (unit 1)
  (exclude_from_sim no)
  (in_bom yes)
  (on_board yes)
  (dnp no)
  (property "Reference" "R75" (at 116.84 80.518 90) (effects (font (size 1.27 1.27))))
  (property "Value" "220k" (at 116.84 82.55 90) (effects (font (size 1.27 1.27))))
  (property "Footprint" "Resistor_SMD:R_0402_1005Metric" (at 116.84 84.328 90) (effects (font (size 1.27 1.27)) (hide yes)))
  (property "Datasheet" "" (at 116.84 82.55 0) (effects (font (size 1.27 1.27)) (hide yes)))
  (property "Description" "" (at 116.84 82.55 0) (effects (font (size 1.27 1.27)) (hide yes)))
  (property "MPN" "RC0402FR-07220KL" (at 116.84 82.55 0) (effects (font (size 1.27 1.27)) (hide yes)))
  (pin "1")
  (pin "2"))
 (symbol
  (lib_id "power:+5V")
  (at 121.92 64.77 180)
  (unit 1)
  (exclude_from_sim no)
  (in_bom yes)
  (on_board yes)
  (dnp no)
  (property "Reference" "#PWR0108" (at 121.92 60.96 0) (effects (font (size 1.27 1.27)) (hide yes)))
  (property "Value" "+5V" (at 121.92 68.326 0) (effects (font (size 1.27 1.27))))
  (property "Footprint" "" (at 121.92 64.77 0) (effects (font (size 1.27 1.27))))
  (property "Datasheet" "" (at 121.92 64.77 0) (effects (font (size 1.27 1.27))))
  (property "Description" "" (at 121.92 64.77 0) (effects (font (size 1.27 1.27)) (hide yes)))
  (pin "1"))
 (symbol
  (lib_id "power:Earth")
  (at 127 95.25 270)
  (unit 1)
  (exclude_from_sim no)
  (in_bom yes)
  (on_board yes)
  (dnp no)
  (property "Reference" "#PWR0109" (at 120.65 95.25 0) (effects (font (size 1.27 1.27)) (hide yes)))
  (property "Value" "Earth" (at 123.19 95.25 0) (effects (font (size 1.27 1.27)) (hide yes)))
  (property "Footprint" "" (at 127 95.25 0) (effects (font (size 1.27 1.27)) (hide yes)))
  (property "Datasheet" "" (at 127 95.25 0) (effects (font (size 1.27 1.27)) (hide yes)))
  (property "Description" "" (at 127 95.25 0) (effects (font (size 1.27 1.27)) (hide yes)))
  (pin "1"))
 (symbol
  (lib_id "Jumper:SolderJumper_2_Bridged")
  (at 154.94 58.42 0)
  (unit 1)
  (exclude_from_sim no)
  (in_bom yes)
  (on_board yes)
  (dnp no)
  (property "Reference" "JP22" (at 154.94 55.88 0) (effects (font (size 1.27 1.27))))
  (property "Value" "FB CONTROL" (at 154.94 60.96 0) (effects (font (size 1.27 1.27)) (hide yes)))
  (property "Footprint" "My_Passives:SolderJumper-2_P1.3mm_Bridged_Pad1.0x1.5mm_VisibleBridge" (at 154.94 58.42 0) (effects (font (size 1.27 1.27)) (hide yes)))
  (property "Datasheet" "" (at 154.94 58.42 0) (effects (font (size 1.27 1.27)) (hide yes)))
  (property "Description" "" (at 154.94 58.42 0) (effects (font (size 1.27 1.27)) (hide yes)))
  (property "MPN" "DNP" (at 154.94 58.42 0) (effects (font (size 1.27 1.27)) (hide yes)))
  (pin "1")
  (pin "2"))
 (symbol
  (lib_id "Jumper:SolderJumper_2_Bridged")
  (at 154.94 45.72 0)
  (unit 1)
  (exclude_from_sim no)
  (in_bom yes)
  (on_board yes)
  (dnp no)
  (property "Reference" "JP20" (at 154.94 43.18 0) (effects (font (size 1.27 1.27))))
  (property "Value" "FB CONTROL" (at 154.94 48.26 0) (effects (font (size 1.27 1.27)) (hide yes)))
  (property "Footprint" "My_Passives:SolderJumper-2_P1.3mm_Bridged_Pad1.0x1.5mm_VisibleBridge" (at 154.94 45.72 0) (effects (font (size 1.27 1.27)) (hide yes)))
  (property "Datasheet" "" (at 154.94 45.72 0) (effects (font (size 1.27 1.27)) (hide yes)))
  (property "Description" "" (at 154.94 45.72 0) (effects (font (size 1.27 1.27)) (hide yes)))
  (property "MPN" "DNP" (at 154.94 45.72 0) (effects (font (size 1.27 1.27)) (hide yes)))
  (pin "1")
  (pin "2"))
 (symbol
  (lib_id "Jumper:SolderJumper_2_Bridged")
  (at 154.94 64.77 0)
  (unit 1)
  (exclude_from_sim no)
  (in_bom yes)
  (on_board yes)
  (dnp no)
  (property "Reference" "JP23" (at 154.94 62.23 0) (effects (font (size 1.27 1.27))))
  (property "Value" "FB CONTROL" (at 154.94 67.31 0) (effects (font (size 1.27 1.27)) (hide yes)))
  (property "Footprint" "My_Passives:SolderJumper-2_P1.3mm_Bridged_Pad1.0x1.5mm_VisibleBridge" (at 154.94 64.77 0) (effects (font (size 1.27 1.27)) (hide yes)))
  (property "Datasheet" "" (at 154.94 64.77 0) (effects (font (size 1.27 1.27)) (hide yes)))
  (property "Description" "" (at 154.94 64.77 0) (effects (font (size 1.27 1.27)) (hide yes)))
  (property "MPN" "DNP" (at 154.94 64.77 0) (effects (font (size 1.27 1.27)) (hide yes)))
  (pin "1")
  (pin "2"))
 (symbol
  (lib_id "Jumper:SolderJumper_2_Bridged")
  (at 154.94 52.07 0)
  (unit 1)
  (exclude_from_sim no)
  (in_bom yes)
  (on_board yes)
  (dnp no)
  (property "Reference" "JP21" (at 154.94 49.53 0) (effects (font (size 1.27 1.27))))
  (property "Value" "FB CONTROL" (at 154.94 54.61 0) (effects (font (size 1.27 1.27)) (hide yes)))
  (property "Footprint" "My_Passives:SolderJumper-2_P1.3mm_Bridged_Pad1.0x1.5mm_VisibleBridge" (at 154.94 52.07 0) (effects (font (size 1.27 1.27)) (hide yes)))
  (property "Datasheet" "" (at 154.94 52.07 0) (effects (font (size 1.27 1.27)) (hide yes)))
  (property "Description" "" (at 154.94 52.07 0) (effects (font (size 1.27 1.27)) (hide yes)))
  (property "MPN" "DNP" (at 154.94 52.07 0) (effects (font (size 1.27 1.27)) (hide yes)))
  (pin "1")
  (pin "2"))
 (symbol
  (lib_id "Connector_Generic:Conn_01x04")
  (at 167.64 38.1 90)
  (unit 1)
  (exclude_from_sim no)
  (in_bom yes)
  (on_board yes)
  (dnp no)
  (fields_autoplaced yes)
  (property "Reference" "J5" (at 168.91 31.75 90) (effects (font (size 1.27 1.27))))
  (property "Value" "Conn_01x04" (at 168.91 34.29 90) (effects (font (size 1.27 1.27))))
  (property "Footprint" "Connector_PinHeader_2.00mm:PinHeader_1x04_P2.00mm_Vertical" (at 167.64 38.1 0) (effects (font (size 1.27 1.27)) (hide yes)))
  (property "Datasheet" "" (at 167.64 38.1 0) (effects (font (size 1.27 1.27)) (hide yes)))
  (property "Description" "" (at 167.64 38.1 0) (effects (font (size 1.27 1.27)) (hide yes)))
  (property "MPN" "DNP" (at 167.64 38.1 90) (effects (font (size 1.27 1.27)) (hide yes)))
  (pin "1")
  (pin "4")
  (pin "2")
  (pin "3")))
